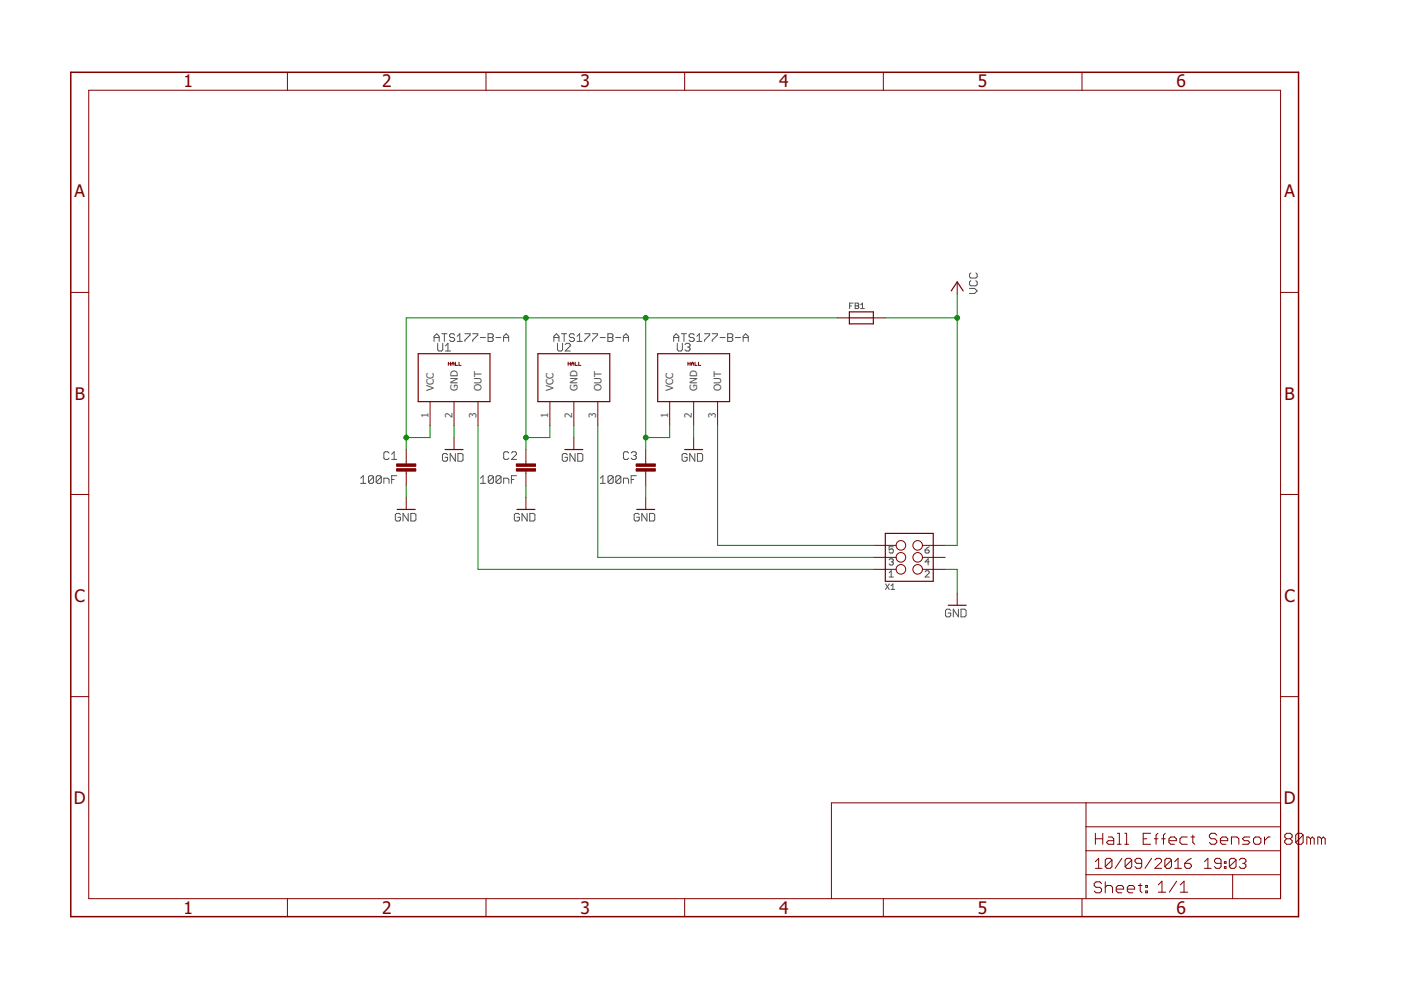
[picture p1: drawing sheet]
<?xml version="1.0" encoding="utf-8"?>
<!DOCTYPE eagle SYSTEM "eagle.dtd">
<!--
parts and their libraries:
SparkFun-Connectors: Licensing: Creative Commons ShareAlike 4.0 International - https://creativecommons.org/licenses/by-sa/4.0
-->
<eagle version="7.2.0">
<drawing>
<settings>
<setting alwaysvectorfont="no"/>
<setting verticaltext="up"/>
</settings>
<grid distance="0.1" unitdist="inch" unit="inch" style="lines" multiple="1" display="no" altdistance="0.01" altunitdist="inch" altunit="inch"/>
<schematic xreflabel="%F%N/%S.%C%R" xrefpart="/%S.%C%R">
<libraries>
<library name="frames">
<symbols>
<symbol name="A4L-LOC">
<wire x1="256.54" y1="3.81" x2="256.54" y2="8.89" width="0.1016" layer="94"/>
<wire x1="256.54" y1="8.89" x2="256.54" y2="13.97" width="0.1016" layer="94"/>
<wire x1="256.54" y1="13.97" x2="256.54" y2="19.05" width="0.1016" layer="94"/>
<wire x1="256.54" y1="19.05" x2="256.54" y2="24.13" width="0.1016" layer="94"/>
<wire x1="161.29" y1="3.81" x2="161.29" y2="24.13" width="0.1016" layer="94"/>
<wire x1="161.29" y1="24.13" x2="215.265" y2="24.13" width="0.1016" layer="94"/>
<wire x1="215.265" y1="24.13" x2="256.54" y2="24.13" width="0.1016" layer="94"/>
<wire x1="246.38" y1="3.81" x2="246.38" y2="8.89" width="0.1016" layer="94"/>
<wire x1="246.38" y1="8.89" x2="256.54" y2="8.89" width="0.1016" layer="94"/>
<wire x1="246.38" y1="8.89" x2="215.265" y2="8.89" width="0.1016" layer="94"/>
<wire x1="215.265" y1="8.89" x2="215.265" y2="3.81" width="0.1016" layer="94"/>
<wire x1="215.265" y1="8.89" x2="215.265" y2="13.97" width="0.1016" layer="94"/>
<wire x1="215.265" y1="13.97" x2="256.54" y2="13.97" width="0.1016" layer="94"/>
<wire x1="215.265" y1="13.97" x2="215.265" y2="19.05" width="0.1016" layer="94"/>
<wire x1="215.265" y1="19.05" x2="256.54" y2="19.05" width="0.1016" layer="94"/>
<wire x1="215.265" y1="19.05" x2="215.265" y2="24.13" width="0.1016" layer="94"/>
<text x="217.17" y="15.24" size="2.54" layer="94" font="vector">&gt;DRAWING_NAME</text>
<text x="217.17" y="10.16" size="2.286" layer="94" font="vector">&gt;LAST_DATE_TIME</text>
<text x="230.505" y="5.08" size="2.54" layer="94" font="vector">&gt;SHEET</text>
<text x="216.916" y="4.953" size="2.54" layer="94" font="vector">Sheet:</text>
<frame x1="0" y1="0" x2="260.35" y2="179.07" columns="6" rows="4" layer="94"/>
</symbol>
</symbols>
<devicesets>
<deviceset name="A4L-LOC" prefix="FRAME" uservalue="yes">
<gates>
<gate name="G$1" symbol="A4L-LOC" x="0" y="0"/>
</gates>
<devices>
<device name="">
<technologies>
<technology name=""/>
</technologies>
</device>
</devices>
</deviceset>
</devicesets>
</library>
<library name="rcl">
<symbols>
<symbol name="C-EU">
<wire x1="0" y1="0" x2="0" y2="-0.508" width="0.1524" layer="94"/>
<wire x1="0" y1="-2.54" x2="0" y2="-2.032" width="0.1524" layer="94"/>
<text x="1.524" y="0.381" size="1.778" layer="95">&gt;NAME</text>
<text x="1.524" y="-4.699" size="1.778" layer="96">&gt;VALUE</text>
<rectangle x1="-2.032" y1="-2.032" x2="2.032" y2="-1.524" layer="94"/>
<rectangle x1="-2.032" y1="-1.016" x2="2.032" y2="-0.508" layer="94"/>
<pin name="1" x="0" y="2.54" visible="off" length="short" direction="pas" swaplevel="1" rot="R270"/>
<pin name="2" x="0" y="-5.08" visible="off" length="short" direction="pas" swaplevel="1" rot="R90"/>
</symbol>
</symbols>
<devicesets>
<deviceset name="C-EU" prefix="C" uservalue="yes">
<gates>
<gate name="G$1" symbol="C-EU" x="0" y="0"/>
</gates>
<devices>
<device name="C0402" package="C0402">
<connects>
<connect gate="G$1" pin="1" pad="1"/>
<connect gate="G$1" pin="2" pad="2"/>
</connects>
<technologies>
<technology name=""/>
</technologies>
</device>
<device name="C0504" package="C0504">
<connects>
<connect gate="G$1" pin="1" pad="1"/>
<connect gate="G$1" pin="2" pad="2"/>
</connects>
<technologies>
<technology name=""/>
</technologies>
</device>
<device name="C0603" package="C0603">
<connects>
<connect gate="G$1" pin="1" pad="1"/>
<connect gate="G$1" pin="2" pad="2"/>
</connects>
<technologies>
<technology name=""/>
</technologies>
</device>
<device name="C0805" package="C0805">
<connects>
<connect gate="G$1" pin="1" pad="1"/>
<connect gate="G$1" pin="2" pad="2"/>
</connects>
<technologies>
<technology name=""/>
</technologies>
</device>
<device name="C1005" package="C1005">
<connects>
<connect gate="G$1" pin="1" pad="1"/>
<connect gate="G$1" pin="2" pad="2"/>
</connects>
<technologies>
<technology name=""/>
</technologies>
</device>
<device name="C1206" package="C1206">
<connects>
<connect gate="G$1" pin="1" pad="1"/>
<connect gate="G$1" pin="2" pad="2"/>
</connects>
<technologies>
<technology name=""/>
</technologies>
</device>
<device name="C1210" package="C1210">
<connects>
<connect gate="G$1" pin="1" pad="1"/>
<connect gate="G$1" pin="2" pad="2"/>
</connects>
<technologies>
<technology name=""/>
</technologies>
</device>
<device name="C1310" package="C1310">
<connects>
<connect gate="G$1" pin="1" pad="1"/>
<connect gate="G$1" pin="2" pad="2"/>
</connects>
<technologies>
<technology name=""/>
</technologies>
</device>
<device name="C1608" package="C1608">
<connects>
<connect gate="G$1" pin="1" pad="1"/>
<connect gate="G$1" pin="2" pad="2"/>
</connects>
<technologies>
<technology name=""/>
</technologies>
</device>
<device name="C1812" package="C1812">
<connects>
<connect gate="G$1" pin="1" pad="1"/>
<connect gate="G$1" pin="2" pad="2"/>
</connects>
<technologies>
<technology name=""/>
</technologies>
</device>
<device name="C1825" package="C1825">
<connects>
<connect gate="G$1" pin="1" pad="1"/>
<connect gate="G$1" pin="2" pad="2"/>
</connects>
<technologies>
<technology name=""/>
</technologies>
</device>
<device name="C2012" package="C2012">
<connects>
<connect gate="G$1" pin="1" pad="1"/>
<connect gate="G$1" pin="2" pad="2"/>
</connects>
<technologies>
<technology name=""/>
</technologies>
</device>
<device name="C3216" package="C3216">
<connects>
<connect gate="G$1" pin="1" pad="1"/>
<connect gate="G$1" pin="2" pad="2"/>
</connects>
<technologies>
<technology name=""/>
</technologies>
</device>
<device name="C3225" package="C3225">
<connects>
<connect gate="G$1" pin="1" pad="1"/>
<connect gate="G$1" pin="2" pad="2"/>
</connects>
<technologies>
<technology name=""/>
</technologies>
</device>
<device name="C4532" package="C4532">
<connects>
<connect gate="G$1" pin="1" pad="1"/>
<connect gate="G$1" pin="2" pad="2"/>
</connects>
<technologies>
<technology name=""/>
</technologies>
</device>
<device name="C4564" package="C4564">
<connects>
<connect gate="G$1" pin="1" pad="1"/>
<connect gate="G$1" pin="2" pad="2"/>
</connects>
<technologies>
<technology name=""/>
</technologies>
</device>
<device name="025-024X044" package="C025-024X044">
<connects>
<connect gate="G$1" pin="1" pad="1"/>
<connect gate="G$1" pin="2" pad="2"/>
</connects>
<technologies>
<technology name=""/>
</technologies>
</device>
<device name="025-025X050" package="C025-025X050">
<connects>
<connect gate="G$1" pin="1" pad="1"/>
<connect gate="G$1" pin="2" pad="2"/>
</connects>
<technologies>
<technology name=""/>
</technologies>
</device>
<device name="025-030X050" package="C025-030X050">
<connects>
<connect gate="G$1" pin="1" pad="1"/>
<connect gate="G$1" pin="2" pad="2"/>
</connects>
<technologies>
<technology name=""/>
</technologies>
</device>
<device name="025-040X050" package="C025-040X050">
<connects>
<connect gate="G$1" pin="1" pad="1"/>
<connect gate="G$1" pin="2" pad="2"/>
</connects>
<technologies>
<technology name=""/>
</technologies>
</device>
<device name="025-050X050" package="C025-050X050">
<connects>
<connect gate="G$1" pin="1" pad="1"/>
<connect gate="G$1" pin="2" pad="2"/>
</connects>
<technologies>
<technology name=""/>
</technologies>
</device>
<device name="025-060X050" package="C025-060X050">
<connects>
<connect gate="G$1" pin="1" pad="1"/>
<connect gate="G$1" pin="2" pad="2"/>
</connects>
<technologies>
<technology name=""/>
</technologies>
</device>
<device name="C025_050-024X070" package="C025_050-024X070">
<connects>
<connect gate="G$1" pin="1" pad="1"/>
<connect gate="G$1" pin="2" pad="2"/>
</connects>
<technologies>
<technology name=""/>
</technologies>
</device>
<device name="025_050-025X075" package="C025_050-025X075">
<connects>
<connect gate="G$1" pin="1" pad="1"/>
<connect gate="G$1" pin="2" pad="2"/>
</connects>
<technologies>
<technology name=""/>
</technologies>
</device>
<device name="025_050-035X075" package="C025_050-035X075">
<connects>
<connect gate="G$1" pin="1" pad="1"/>
<connect gate="G$1" pin="2" pad="2"/>
</connects>
<technologies>
<technology name=""/>
</technologies>
</device>
<device name="025_050-045X075" package="C025_050-045X075">
<connects>
<connect gate="G$1" pin="1" pad="1"/>
<connect gate="G$1" pin="2" pad="2"/>
</connects>
<technologies>
<technology name=""/>
</technologies>
</device>
<device name="025_050-055X075" package="C025_050-055X075">
<connects>
<connect gate="G$1" pin="1" pad="1"/>
<connect gate="G$1" pin="2" pad="2"/>
</connects>
<technologies>
<technology name=""/>
</technologies>
</device>
<device name="050-024X044" package="C050-024X044">
<connects>
<connect gate="G$1" pin="1" pad="1"/>
<connect gate="G$1" pin="2" pad="2"/>
</connects>
<technologies>
<technology name=""/>
</technologies>
</device>
<device name="050-025X075" package="C050-025X075">
<connects>
<connect gate="G$1" pin="1" pad="1"/>
<connect gate="G$1" pin="2" pad="2"/>
</connects>
<technologies>
<technology name=""/>
</technologies>
</device>
<device name="050-045X075" package="C050-045X075">
<connects>
<connect gate="G$1" pin="1" pad="1"/>
<connect gate="G$1" pin="2" pad="2"/>
</connects>
<technologies>
<technology name=""/>
</technologies>
</device>
<device name="050-030X075" package="C050-030X075">
<connects>
<connect gate="G$1" pin="1" pad="1"/>
<connect gate="G$1" pin="2" pad="2"/>
</connects>
<technologies>
<technology name=""/>
</technologies>
</device>
<device name="050-050X075" package="C050-050X075">
<connects>
<connect gate="G$1" pin="1" pad="1"/>
<connect gate="G$1" pin="2" pad="2"/>
</connects>
<technologies>
<technology name=""/>
</technologies>
</device>
<device name="050-055X075" package="C050-055X075">
<connects>
<connect gate="G$1" pin="1" pad="1"/>
<connect gate="G$1" pin="2" pad="2"/>
</connects>
<technologies>
<technology name=""/>
</technologies>
</device>
<device name="050-075X075" package="C050-075X075">
<connects>
<connect gate="G$1" pin="1" pad="1"/>
<connect gate="G$1" pin="2" pad="2"/>
</connects>
<technologies>
<technology name=""/>
</technologies>
</device>
<device name="050H075X075" package="C050H075X075">
<connects>
<connect gate="G$1" pin="1" pad="1"/>
<connect gate="G$1" pin="2" pad="2"/>
</connects>
<technologies>
<technology name=""/>
</technologies>
</device>
<device name="075-032X103" package="C075-032X103">
<connects>
<connect gate="G$1" pin="1" pad="1"/>
<connect gate="G$1" pin="2" pad="2"/>
</connects>
<technologies>
<technology name=""/>
</technologies>
</device>
<device name="075-042X103" package="C075-042X103">
<connects>
<connect gate="G$1" pin="1" pad="1"/>
<connect gate="G$1" pin="2" pad="2"/>
</connects>
<technologies>
<technology name=""/>
</technologies>
</device>
<device name="075-052X106" package="C075-052X106">
<connects>
<connect gate="G$1" pin="1" pad="1"/>
<connect gate="G$1" pin="2" pad="2"/>
</connects>
<technologies>
<technology name=""/>
</technologies>
</device>
<device name="102-043X133" package="C102-043X133">
<connects>
<connect gate="G$1" pin="1" pad="1"/>
<connect gate="G$1" pin="2" pad="2"/>
</connects>
<technologies>
<technology name=""/>
</technologies>
</device>
<device name="102-054X133" package="C102-054X133">
<connects>
<connect gate="G$1" pin="1" pad="1"/>
<connect gate="G$1" pin="2" pad="2"/>
</connects>
<technologies>
<technology name=""/>
</technologies>
</device>
<device name="102-064X133" package="C102-064X133">
<connects>
<connect gate="G$1" pin="1" pad="1"/>
<connect gate="G$1" pin="2" pad="2"/>
</connects>
<technologies>
<technology name=""/>
</technologies>
</device>
<device name="102_152-062X184" package="C102_152-062X184">
<connects>
<connect gate="G$1" pin="1" pad="1"/>
<connect gate="G$1" pin="2" pad="2"/>
</connects>
<technologies>
<technology name=""/>
</technologies>
</device>
<device name="150-054X183" package="C150-054X183">
<connects>
<connect gate="G$1" pin="1" pad="1"/>
<connect gate="G$1" pin="2" pad="2"/>
</connects>
<technologies>
<technology name=""/>
</technologies>
</device>
<device name="150-064X183" package="C150-064X183">
<connects>
<connect gate="G$1" pin="1" pad="1"/>
<connect gate="G$1" pin="2" pad="2"/>
</connects>
<technologies>
<technology name=""/>
</technologies>
</device>
<device name="150-072X183" package="C150-072X183">
<connects>
<connect gate="G$1" pin="1" pad="1"/>
<connect gate="G$1" pin="2" pad="2"/>
</connects>
<technologies>
<technology name=""/>
</technologies>
</device>
<device name="150-084X183" package="C150-084X183">
<connects>
<connect gate="G$1" pin="1" pad="1"/>
<connect gate="G$1" pin="2" pad="2"/>
</connects>
<technologies>
<technology name=""/>
</technologies>
</device>
<device name="150-091X182" package="C150-091X182">
<connects>
<connect gate="G$1" pin="1" pad="1"/>
<connect gate="G$1" pin="2" pad="2"/>
</connects>
<technologies>
<technology name=""/>
</technologies>
</device>
<device name="225-062X268" package="C225-062X268">
<connects>
<connect gate="G$1" pin="1" pad="1"/>
<connect gate="G$1" pin="2" pad="2"/>
</connects>
<technologies>
<technology name=""/>
</technologies>
</device>
<device name="225-074X268" package="C225-074X268">
<connects>
<connect gate="G$1" pin="1" pad="1"/>
<connect gate="G$1" pin="2" pad="2"/>
</connects>
<technologies>
<technology name=""/>
</technologies>
</device>
<device name="225-087X268" package="C225-087X268">
<connects>
<connect gate="G$1" pin="1" pad="1"/>
<connect gate="G$1" pin="2" pad="2"/>
</connects>
<technologies>
<technology name=""/>
</technologies>
</device>
<device name="225-108X268" package="C225-108X268">
<connects>
<connect gate="G$1" pin="1" pad="1"/>
<connect gate="G$1" pin="2" pad="2"/>
</connects>
<technologies>
<technology name=""/>
</technologies>
</device>
<device name="225-113X268" package="C225-113X268">
<connects>
<connect gate="G$1" pin="1" pad="1"/>
<connect gate="G$1" pin="2" pad="2"/>
</connects>
<technologies>
<technology name=""/>
</technologies>
</device>
<device name="275-093X316" package="C275-093X316">
<connects>
<connect gate="G$1" pin="1" pad="1"/>
<connect gate="G$1" pin="2" pad="2"/>
</connects>
<technologies>
<technology name=""/>
</technologies>
</device>
<device name="275-113X316" package="C275-113X316">
<connects>
<connect gate="G$1" pin="1" pad="1"/>
<connect gate="G$1" pin="2" pad="2"/>
</connects>
<technologies>
<technology name=""/>
</technologies>
</device>
<device name="275-134X316" package="C275-134X316">
<connects>
<connect gate="G$1" pin="1" pad="1"/>
<connect gate="G$1" pin="2" pad="2"/>
</connects>
<technologies>
<technology name=""/>
</technologies>
</device>
<device name="275-205X316" package="C275-205X316">
<connects>
<connect gate="G$1" pin="1" pad="1"/>
<connect gate="G$1" pin="2" pad="2"/>
</connects>
<technologies>
<technology name=""/>
</technologies>
</device>
<device name="325-137X374" package="C325-137X374">
<connects>
<connect gate="G$1" pin="1" pad="1"/>
<connect gate="G$1" pin="2" pad="2"/>
</connects>
<technologies>
<technology name=""/>
</technologies>
</device>
<device name="325-162X374" package="C325-162X374">
<connects>
<connect gate="G$1" pin="1" pad="1"/>
<connect gate="G$1" pin="2" pad="2"/>
</connects>
<technologies>
<technology name=""/>
</technologies>
</device>
<device name="325-182X374" package="C325-182X374">
<connects>
<connect gate="G$1" pin="1" pad="1"/>
<connect gate="G$1" pin="2" pad="2"/>
</connects>
<technologies>
<technology name=""/>
</technologies>
</device>
<device name="375-192X418" package="C375-192X418">
<connects>
<connect gate="G$1" pin="1" pad="1"/>
<connect gate="G$1" pin="2" pad="2"/>
</connects>
<technologies>
<technology name=""/>
</technologies>
</device>
<device name="375-203X418" package="C375-203X418">
<connects>
<connect gate="G$1" pin="1" pad="1"/>
<connect gate="G$1" pin="2" pad="2"/>
</connects>
<technologies>
<technology name=""/>
</technologies>
</device>
<device name="050-035X075" package="C050-035X075">
<connects>
<connect gate="G$1" pin="1" pad="1"/>
<connect gate="G$1" pin="2" pad="2"/>
</connects>
<technologies>
<technology name=""/>
</technologies>
</device>
<device name="375-155X418" package="C375-155X418">
<connects>
<connect gate="G$1" pin="1" pad="1"/>
<connect gate="G$1" pin="2" pad="2"/>
</connects>
<technologies>
<technology name=""/>
</technologies>
</device>
<device name="075-063X106" package="C075-063X106">
<connects>
<connect gate="G$1" pin="1" pad="1"/>
<connect gate="G$1" pin="2" pad="2"/>
</connects>
<technologies>
<technology name=""/>
</technologies>
</device>
<device name="275-154X316" package="C275-154X316">
<connects>
<connect gate="G$1" pin="1" pad="1"/>
<connect gate="G$1" pin="2" pad="2"/>
</connects>
<technologies>
<technology name=""/>
</technologies>
</device>
<device name="275-173X316" package="C275-173X316">
<connects>
<connect gate="G$1" pin="1" pad="1"/>
<connect gate="G$1" pin="2" pad="2"/>
</connects>
<technologies>
<technology name=""/>
</technologies>
</device>
<device name="C0402K" package="C0402K">
<connects>
<connect gate="G$1" pin="1" pad="1"/>
<connect gate="G$1" pin="2" pad="2"/>
</connects>
<technologies>
<technology name=""/>
</technologies>
</device>
<device name="C0603K" package="C0603K">
<connects>
<connect gate="G$1" pin="1" pad="1"/>
<connect gate="G$1" pin="2" pad="2"/>
</connects>
<technologies>
<technology name=""/>
</technologies>
</device>
<device name="C0805K" package="C0805K">
<connects>
<connect gate="G$1" pin="1" pad="1"/>
<connect gate="G$1" pin="2" pad="2"/>
</connects>
<technologies>
<technology name=""/>
</technologies>
</device>
<device name="C1206K" package="C1206K">
<connects>
<connect gate="G$1" pin="1" pad="1"/>
<connect gate="G$1" pin="2" pad="2"/>
</connects>
<technologies>
<technology name=""/>
</technologies>
</device>
<device name="C1210K" package="C1210K">
<connects>
<connect gate="G$1" pin="1" pad="1"/>
<connect gate="G$1" pin="2" pad="2"/>
</connects>
<technologies>
<technology name=""/>
</technologies>
</device>
<device name="C1812K" package="C1812K">
<connects>
<connect gate="G$1" pin="1" pad="1"/>
<connect gate="G$1" pin="2" pad="2"/>
</connects>
<technologies>
<technology name=""/>
</technologies>
</device>
<device name="C1825K" package="C1825K">
<connects>
<connect gate="G$1" pin="1" pad="1"/>
<connect gate="G$1" pin="2" pad="2"/>
</connects>
<technologies>
<technology name=""/>
</technologies>
</device>
<device name="C2220K" package="C2220K">
<connects>
<connect gate="G$1" pin="1" pad="1"/>
<connect gate="G$1" pin="2" pad="2"/>
</connects>
<technologies>
<technology name=""/>
</technologies>
</device>
<device name="C2225K" package="C2225K">
<connects>
<connect gate="G$1" pin="1" pad="1"/>
<connect gate="G$1" pin="2" pad="2"/>
</connects>
<technologies>
<technology name=""/>
</technologies>
</device>
<device name="HPC0201" package="HPC0201">
<connects>
<connect gate="G$1" pin="1" pad="1"/>
<connect gate="G$1" pin="2" pad="2"/>
</connects>
<technologies>
<technology name=""/>
</technologies>
</device>
<device name="C0201" package="C0201">
<connects>
<connect gate="G$1" pin="1" pad="1"/>
<connect gate="G$1" pin="2" pad="2"/>
</connects>
<technologies>
<technology name=""/>
</technologies>
</device>
</devices>
</deviceset>
</devicesets>
</library>
<library name="supply1">
<symbols>
<symbol name="GND">
<wire x1="-1.905" y1="0" x2="1.905" y2="0" width="0.254" layer="94"/>
<text x="-2.54" y="-2.54" size="1.778" layer="96">&gt;VALUE</text>
<pin name="GND" x="0" y="2.54" visible="off" length="short" direction="sup" rot="R270"/>
</symbol>
<symbol name="VCC">
<wire x1="1.27" y1="-1.905" x2="0" y2="0" width="0.254" layer="94"/>
<wire x1="0" y1="0" x2="-1.27" y2="-1.905" width="0.254" layer="94"/>
<text x="-2.54" y="-2.54" size="1.778" layer="96" rot="R90">&gt;VALUE</text>
<pin name="VCC" x="0" y="-2.54" visible="off" length="short" direction="sup" rot="R90"/>
</symbol>
</symbols>
<devicesets>
<deviceset name="GND" prefix="GND">
<gates>
<gate name="1" symbol="GND" x="0" y="0"/>
</gates>
<devices>
<device name="">
<technologies>
<technology name=""/>
</technologies>
</device>
</devices>
</deviceset>
<deviceset name="VCC" prefix="P+">
<gates>
<gate name="VCC" symbol="VCC" x="0" y="0"/>
</gates>
<devices>
<device name="">
<technologies>
<technology name=""/>
</technologies>
</device>
</devices>
</deviceset>
</devicesets>
</library>
<library name="charleses_parts_bin">
<symbols>
<symbol name="HALL">
<wire x1="-7.62" y1="5.08" x2="-7.62" y2="-5.08" width="0.254" layer="94"/>
<wire x1="-7.62" y1="-5.08" x2="7.62" y2="-5.08" width="0.254" layer="94"/>
<wire x1="7.62" y1="-5.08" x2="7.62" y2="5.08" width="0.254" layer="94"/>
<wire x1="7.62" y1="5.08" x2="-7.62" y2="5.08" width="0.254" layer="94"/>
<text x="-1.27" y="2.54" size="0.8128" layer="94" ratio="15">HALL</text>
<text x="-3.556" y="5.588" size="1.778" layer="95">&gt;NAME</text>
<text x="-4.318" y="7.62" size="1.778" layer="96">&gt;VALUE</text>
<pin name="VCC" x="-5.08" y="-10.16" length="middle" rot="R90"/>
<pin name="GND" x="0" y="-10.16" length="middle" rot="R90"/>
<pin name="OUT" x="5.08" y="-10.16" length="middle" rot="R90"/>
</symbol>
</symbols>
<devicesets>
<deviceset name="HALL" prefix="H">
<gates>
<gate name="G$1" symbol="HALL" x="0" y="0"/>
</gates>
<devices>
<device name="3-SIP" package="3PINS1,27">
<connects>
<connect gate="G$1" pin="GND" pad="2"/>
<connect gate="G$1" pin="OUT" pad="3"/>
<connect gate="G$1" pin="VCC" pad="1"/>
</connects>
<technologies>
<technology name=""/>
</technologies>
</device>
</devices>
</deviceset>
</devicesets>
</library>
<library name="SparkFun-Connectors">
<symbols>
<symbol name="M03X2">
<wire x1="-5.08" y1="5.08" x2="5.08" y2="5.08" width="0.254" layer="94"/>
<wire x1="5.08" y1="5.08" x2="5.08" y2="2.54" width="0.254" layer="94"/>
<wire x1="5.08" y1="2.54" x2="5.08" y2="0" width="0.254" layer="94"/>
<wire x1="5.08" y1="0" x2="5.08" y2="-2.54" width="0.254" layer="94"/>
<wire x1="5.08" y1="-2.54" x2="5.08" y2="-5.08" width="0.254" layer="94"/>
<wire x1="5.08" y1="-5.08" x2="-5.08" y2="-5.08" width="0.254" layer="94"/>
<wire x1="-5.08" y1="-5.08" x2="-5.08" y2="-2.54" width="0.254" layer="94"/>
<pin name="1" x="-7.62" y="2.54" visible="off" length="short"/>
<pin name="3" x="-7.62" y="0" visible="off" length="short"/>
<pin name="5" x="-7.62" y="-2.54" visible="off" length="short"/>
<pin name="6" x="7.62" y="-2.54" visible="off" length="short" rot="R180"/>
<pin name="4" x="7.62" y="0" visible="off" length="short" rot="R180"/>
<pin name="2" x="7.62" y="2.54" visible="off" length="short" rot="R180"/>
<text x="-5.08" y="5.588" size="1.27" layer="95">&gt;NAME</text>
<text x="-5.08" y="-7.112" size="1.27" layer="96">&gt;VALUE</text>
<circle x="-1.778" y="2.54" radius="1.016" width="0.1524" layer="94"/>
<circle x="1.778" y="2.54" radius="1.016" width="0.1524" layer="94"/>
<circle x="1.778" y="0" radius="1.016" width="0.1524" layer="94"/>
<circle x="1.778" y="-2.54" radius="1.016" width="0.1524" layer="94"/>
<circle x="-1.778" y="-2.54" radius="1.016" width="0.1524" layer="94"/>
<circle x="-1.778" y="0" radius="1.016" width="0.1524" layer="94"/>
<wire x1="-5.08" y1="-2.54" x2="-5.08" y2="0" width="0.254" layer="94"/>
<wire x1="-5.08" y1="0" x2="-5.08" y2="2.54" width="0.254" layer="94"/>
<wire x1="-5.08" y1="2.54" x2="-5.08" y2="5.08" width="0.254" layer="94"/>
<wire x1="-5.08" y1="2.54" x2="-2.794" y2="2.54" width="0.1524" layer="94"/>
<wire x1="-5.08" y1="0" x2="-2.794" y2="0" width="0.1524" layer="94"/>
<wire x1="-5.08" y1="-2.54" x2="-2.794" y2="-2.54" width="0.1524" layer="94"/>
<wire x1="5.08" y1="-2.54" x2="2.794" y2="-2.54" width="0.1524" layer="94"/>
<wire x1="5.08" y1="0" x2="2.794" y2="0" width="0.1524" layer="94"/>
<wire x1="5.08" y1="2.54" x2="2.794" y2="2.54" width="0.1524" layer="94"/>
<text x="-4.318" y="2.794" size="1.4224" layer="95">1</text>
<text x="3.302" y="2.794" size="1.4224" layer="95">2</text>
<text x="-4.318" y="0.254" size="1.4224" layer="95">3</text>
<text x="3.302" y="0.254" size="1.4224" layer="95">4</text>
<text x="-4.318" y="-2.286" size="1.4224" layer="95">5</text>
<text x="3.302" y="-2.286" size="1.4224" layer="95">6</text>
</symbol>
</symbols>
<devicesets>
<deviceset name="M03X2" prefix="JP" uservalue="yes">
<gates>
<gate name="G$1" symbol="M03X2" x="0" y="0"/>
</gates>
<devices>
<device name="SHROUD" package="2X3-SHROUDED">
<connects>
<connect gate="G$1" pin="1" pad="1"/>
<connect gate="G$1" pin="2" pad="2"/>
<connect gate="G$1" pin="3" pad="3"/>
<connect gate="G$1" pin="4" pad="4"/>
<connect gate="G$1" pin="5" pad="5"/>
<connect gate="G$1" pin="6" pad="6"/>
</connects>
<technologies>
<technology name="">
<attribute name="PROD_ID" value="CONN-10681"/>
</technology>
</technologies>
</device>
<device name="SMT" package="2X3_SMT_POSTS">
<connects>
<connect gate="G$1" pin="1" pad="1"/>
<connect gate="G$1" pin="2" pad="2"/>
<connect gate="G$1" pin="3" pad="3"/>
<connect gate="G$1" pin="4" pad="4"/>
<connect gate="G$1" pin="5" pad="5"/>
<connect gate="G$1" pin="6" pad="6"/>
</connects>
<technologies>
<technology name="">
<attribute name="PROD_ID" value="CONN-11415"/>
</technology>
</technologies>
</device>
<device name="POGO_PINS" package="2X3_POGO">
<connects>
<connect gate="G$1" pin="1" pad="P$1"/>
<connect gate="G$1" pin="2" pad="P$2"/>
<connect gate="G$1" pin="3" pad="P$3"/>
<connect gate="G$1" pin="4" pad="P$4"/>
<connect gate="G$1" pin="5" pad="P$5"/>
<connect gate="G$1" pin="6" pad="P$6"/>
</connects>
<technologies>
<technology name="">
<attribute name="PROD_ID" value="HW-11044"/>
</technology>
</technologies>
</device>
<device name="2X3_SILK_MALE_PTH" package="2X3">
<connects>
<connect gate="G$1" pin="1" pad="1"/>
<connect gate="G$1" pin="2" pad="2"/>
<connect gate="G$1" pin="3" pad="3"/>
<connect gate="G$1" pin="4" pad="4"/>
<connect gate="G$1" pin="5" pad="5"/>
<connect gate="G$1" pin="6" pad="6"/>
</connects>
<technologies>
<technology name="">
<attribute name="PROD_ID" value="CONN-09701"/>
</technology>
</technologies>
</device>
<device name="NO_SILK" package="2X3-NS">
<connects>
<connect gate="G$1" pin="1" pad="1"/>
<connect gate="G$1" pin="2" pad="2"/>
<connect gate="G$1" pin="3" pad="3"/>
<connect gate="G$1" pin="4" pad="4"/>
<connect gate="G$1" pin="5" pad="5"/>
<connect gate="G$1" pin="6" pad="6"/>
</connects>
<technologies>
<technology name=""/>
</technologies>
</device>
<device name="FEMALE_SMD" package="2X3_SMD">
<connects>
<connect gate="G$1" pin="1" pad="1"/>
<connect gate="G$1" pin="2" pad="2"/>
<connect gate="G$1" pin="3" pad="3"/>
<connect gate="G$1" pin="4" pad="4"/>
<connect gate="G$1" pin="5" pad="5"/>
<connect gate="G$1" pin="6" pad="6"/>
</connects>
<technologies>
<technology name="">
<attribute name="PROD_ID" value="CONN-11290"/>
</technology>
</technologies>
</device>
<device name="" package="2X3_SMD">
<connects>
<connect gate="G$1" pin="1" pad="1"/>
<connect gate="G$1" pin="2" pad="2"/>
<connect gate="G$1" pin="3" pad="3"/>
<connect gate="G$1" pin="4" pad="4"/>
<connect gate="G$1" pin="5" pad="5"/>
<connect gate="G$1" pin="6" pad="6"/>
</connects>
<technologies>
<technology name="">
<attribute name="PROD_ID" value="CONN-11290" constant="no"/>
</technology>
</technologies>
</device>
<device name="FEMALE" package="2X3">
<connects>
<connect gate="G$1" pin="1" pad="1"/>
<connect gate="G$1" pin="2" pad="2"/>
<connect gate="G$1" pin="3" pad="3"/>
<connect gate="G$1" pin="4" pad="4"/>
<connect gate="G$1" pin="5" pad="5"/>
<connect gate="G$1" pin="6" pad="6"/>
</connects>
<technologies>
<technology name="">
<attribute name="PROD_ID" value="CONN-11566"/>
<attribute name="VALUE" value="FEMALE 2x3"/>
</technology>
</technologies>
</device>
</devices>
</deviceset>
</devicesets>
</library>
<library name="microbuilder">
<symbols>
<symbol name="FERRITE">
<wire x1="-2.54" y1="-1.27" x2="-2.54" y2="0" width="0.254" layer="94"/>
<wire x1="-2.54" y1="0" x2="-2.54" y2="1.27" width="0.254" layer="94"/>
<wire x1="-2.54" y1="1.27" x2="2.54" y2="1.27" width="0.254" layer="94"/>
<wire x1="2.54" y1="1.27" x2="2.54" y2="0" width="0.254" layer="94"/>
<wire x1="2.54" y1="0" x2="2.54" y2="-1.27" width="0.254" layer="94"/>
<wire x1="2.54" y1="-1.27" x2="-2.54" y2="-1.27" width="0.254" layer="94"/>
<wire x1="-2.54" y1="0" x2="2.54" y2="0" width="0.254" layer="94"/>
<text x="-2.54" y="1.905" size="1.27" layer="95">&gt;NAME</text>
<text x="-2.54" y="-3.175" size="1.27" layer="95">&gt;VALUE</text>
<pin name="P$1" x="-5.08" y="0" visible="off" length="short"/>
<pin name="P$2" x="5.08" y="0" visible="off" length="short" rot="R180"/>
</symbol>
</symbols>
<devicesets>
<deviceset name="FERRITE" prefix="FB" uservalue="yes">
<gates>
<gate name="G$1" symbol="FERRITE" x="0" y="0"/>
</gates>
<devices>
<device name="" package="0603">
<connects>
<connect gate="G$1" pin="P$1" pad="1"/>
<connect gate="G$1" pin="P$2" pad="2"/>
</connects>
<technologies>
<technology name=""/>
</technologies>
</device>
</devices>
</deviceset>
</devicesets>
</library>
</libraries>
<attributes>
</attributes>
<variantdefs>
</variantdefs>
<classes>
<class number="0" name="default" width="0" drill="0">
</class>
</classes>
<parts>
<part name="FRAME1" library="frames" deviceset="A4L-LOC" device=""/>
<part name="C2" library="rcl" deviceset="C-EU" device="C0603" value="100nF">
<attribute name="MF" value="TDK"/>
<attribute name="MPN" value="CGA3E2X7R1H104K080AA"/>
<attribute name="OC_FARNELL" value="2346967"/>
</part>
<part name="C3" library="rcl" deviceset="C-EU" device="C0603" value="100nF">
<attribute name="MF" value="TDK"/>
<attribute name="MPN" value="CGA3E2X7R1H104K080AA"/>
<attribute name="OC_FARNELL" value="2346967"/>
</part>
<part name="GND1" library="supply1" deviceset="GND" device=""/>
<part name="P+1" library="supply1" deviceset="VCC" device=""/>
<part name="C1" library="rcl" deviceset="C-EU" device="C0603" value="100nF">
<attribute name="MF" value="TDK"/>
<attribute name="MPN" value="CGA3E2X7R1H104K080AA"/>
<attribute name="OC_FARNELL" value="2346967"/>
</part>
<part name="GND2" library="supply1" deviceset="GND" device=""/>
<part name="GND3" library="supply1" deviceset="GND" device=""/>
<part name="GND5" library="supply1" deviceset="GND" device=""/>
<part name="U1" library="charleses_parts_bin" deviceset="HALL" device="3-SIP" value="ATS177-B-A">
<attribute name="MF" value="ALLEGRO MICROSYSTEMS"/>
<attribute name="MPN" value="A1221LUA-T"/>
<attribute name="OC_FARNELL" value="1791408"/>
</part>
<part name="U2" library="charleses_parts_bin" deviceset="HALL" device="3-SIP" value="ATS177-B-A">
<attribute name="MF" value="ALLEGRO MICROSYSTEMS"/>
<attribute name="MPN" value="A1221LUA-T"/>
<attribute name="OC_FARNELL" value="1791408"/>
</part>
<part name="U3" library="charleses_parts_bin" deviceset="HALL" device="3-SIP" value="ATS177-B-A">
<attribute name="MF" value="ALLEGRO MICROSYSTEMS"/>
<attribute name="MPN" value="A1221LUA-T"/>
<attribute name="OC_FARNELL" value="1791408"/>
</part>
<part name="GND6" library="supply1" deviceset="GND" device=""/>
<part name="GND7" library="supply1" deviceset="GND" device=""/>
<part name="GND8" library="supply1" deviceset="GND" device=""/>
<part name="X1" library="SparkFun-Connectors" deviceset="M03X2" device="POGO_PINS">
<attribute name="MF" value=""/>
<attribute name="MPN" value=""/>
<attribute name="OC_FARNELL" value="unknown"/>
</part>
<part name="FB1" library="microbuilder" deviceset="FERRITE" device="">
<attribute name="MF" value="MURATA"/>
<attribute name="MPN" value="BLM18TG601TN1D"/>
<attribute name="OC_FARNELL" value="1115050"/>
</part>
</parts>
<sheets>
<sheet>
<plain>
</plain>
<instances>
<instance part="FRAME1" gate="G$1" x="0" y="0"/>
<instance part="C2" gate="G$1" x="96.52" y="96.52" rot="MR0">
<attribute name="OC_FARNELL" x="96.52" y="96.52" size="1.778" layer="96" display="off"/>
<attribute name="MF" x="96.52" y="96.52" size="1.778" layer="96" display="off"/>
<attribute name="MPN" x="96.52" y="96.52" size="1.778" layer="96" display="off"/>
</instance>
<instance part="C3" gate="G$1" x="121.92" y="96.52" rot="MR0">
<attribute name="OC_FARNELL" x="121.92" y="96.52" size="1.778" layer="96" display="off"/>
<attribute name="MF" x="121.92" y="96.52" size="1.778" layer="96" display="off"/>
<attribute name="MPN" x="121.92" y="96.52" size="1.778" layer="96" display="off"/>
</instance>
<instance part="GND1" gate="1" x="187.96" y="66.04"/>
<instance part="P+1" gate="VCC" x="187.96" y="134.62" rot="MR0"/>
<instance part="C1" gate="G$1" x="71.12" y="96.52" rot="MR0">
<attribute name="OC_FARNELL" x="71.12" y="96.52" size="1.778" layer="96" display="off"/>
<attribute name="MF" x="71.12" y="96.52" size="1.778" layer="96" display="off"/>
<attribute name="MPN" x="71.12" y="96.52" size="1.778" layer="96" display="off"/>
</instance>
<instance part="GND2" gate="1" x="96.52" y="86.36"/>
<instance part="GND3" gate="1" x="121.92" y="86.36"/>
<instance part="GND5" gate="1" x="71.12" y="86.36" rot="MR0"/>
<instance part="U1" gate="G$1" x="81.28" y="114.3">
<attribute name="OC_FARNELL" x="81.28" y="114.3" size="1.778" layer="96" display="off"/>
<attribute name="MF" x="81.28" y="114.3" size="1.778" layer="96" display="off"/>
<attribute name="MPN" x="81.28" y="114.3" size="1.778" layer="96" display="off"/>
</instance>
<instance part="U2" gate="G$1" x="106.68" y="114.3">
<attribute name="OC_FARNELL" x="106.68" y="114.3" size="1.778" layer="96" display="off"/>
<attribute name="MF" x="106.68" y="114.3" size="1.778" layer="96" display="off"/>
<attribute name="MPN" x="106.68" y="114.3" size="1.778" layer="96" display="off"/>
</instance>
<instance part="U3" gate="G$1" x="132.08" y="114.3">
<attribute name="OC_FARNELL" x="132.08" y="114.3" size="1.778" layer="96" display="off"/>
<attribute name="MF" x="132.08" y="114.3" size="1.778" layer="96" display="off"/>
<attribute name="MPN" x="132.08" y="114.3" size="1.778" layer="96" display="off"/>
</instance>
<instance part="GND6" gate="1" x="81.28" y="99.06"/>
<instance part="GND7" gate="1" x="106.68" y="99.06"/>
<instance part="GND8" gate="1" x="132.08" y="99.06"/>
<instance part="X1" gate="G$1" x="177.8" y="76.2" rot="MR180">
<attribute name="OC_FARNELL" x="177.8" y="76.2" size="1.778" layer="96" display="off"/>
<attribute name="MF" x="177.8" y="76.2" size="1.778" layer="96" display="off"/>
<attribute name="MPN" x="177.8" y="76.2" size="1.778" layer="96" display="off"/>
</instance>
<instance part="FB1" gate="G$1" x="167.64" y="127">
<attribute name="OC_FARNELL" x="167.64" y="127" size="1.778" layer="96" display="off"/>
<attribute name="MF" x="167.64" y="127" size="1.778" layer="96" display="off"/>
<attribute name="MPN" x="167.64" y="127" size="1.778" layer="96" display="off"/>
</instance>
</instances>
<busses>
</busses>
<nets>
<net name="GND" class="0">
<segment>
<pinref part="C2" gate="G$1" pin="2"/>
<pinref part="GND2" gate="1" pin="GND"/>
<wire x1="96.52" y1="91.44" x2="96.52" y2="88.9" width="0.1524" layer="91"/>
</segment>
<segment>
<pinref part="C3" gate="G$1" pin="2"/>
<pinref part="GND3" gate="1" pin="GND"/>
<wire x1="121.92" y1="91.44" x2="121.92" y2="88.9" width="0.1524" layer="91"/>
</segment>
<segment>
<pinref part="C1" gate="G$1" pin="2"/>
<pinref part="GND5" gate="1" pin="GND"/>
<wire x1="71.12" y1="91.44" x2="71.12" y2="88.9" width="0.1524" layer="91"/>
</segment>
<segment>
<pinref part="GND6" gate="1" pin="GND"/>
<wire x1="81.28" y1="104.14" x2="81.28" y2="101.6" width="0.1524" layer="91"/>
<pinref part="U1" gate="G$1" pin="GND"/>
</segment>
<segment>
<pinref part="GND7" gate="1" pin="GND"/>
<wire x1="106.68" y1="104.14" x2="106.68" y2="101.6" width="0.1524" layer="91"/>
<pinref part="U2" gate="G$1" pin="GND"/>
</segment>
<segment>
<pinref part="GND8" gate="1" pin="GND"/>
<wire x1="132.08" y1="104.14" x2="132.08" y2="101.6" width="0.1524" layer="91"/>
<pinref part="U3" gate="G$1" pin="GND"/>
</segment>
<segment>
<pinref part="GND1" gate="1" pin="GND"/>
<wire x1="187.96" y1="68.58" x2="187.96" y2="73.66" width="0.1524" layer="91"/>
<wire x1="187.96" y1="73.66" x2="185.42" y2="73.66" width="0.1524" layer="91"/>
<pinref part="X1" gate="G$1" pin="2"/>
</segment>
</net>
<net name="VCC" class="0">
<segment>
<pinref part="P+1" gate="VCC" pin="VCC"/>
<wire x1="172.72" y1="127" x2="187.96" y2="127" width="0.1524" layer="91"/>
<wire x1="187.96" y1="127" x2="187.96" y2="132.08" width="0.1524" layer="91"/>
<wire x1="187.96" y1="127" x2="187.96" y2="78.74" width="0.1524" layer="91"/>
<wire x1="187.96" y1="78.74" x2="185.42" y2="78.74" width="0.1524" layer="91"/>
<junction x="187.96" y="127"/>
<pinref part="X1" gate="G$1" pin="6"/>
<pinref part="FB1" gate="G$1" pin="P$2"/>
</segment>
</net>
<net name="VDD" class="0">
<segment>
<pinref part="U1" gate="G$1" pin="VCC"/>
<wire x1="76.2" y1="104.14" x2="76.2" y2="101.6" width="0.1524" layer="91"/>
<wire x1="76.2" y1="101.6" x2="71.12" y2="101.6" width="0.1524" layer="91"/>
<wire x1="71.12" y1="101.6" x2="71.12" y2="127" width="0.1524" layer="91"/>
<pinref part="U2" gate="G$1" pin="VCC"/>
<wire x1="101.6" y1="104.14" x2="101.6" y2="101.6" width="0.1524" layer="91"/>
<wire x1="101.6" y1="101.6" x2="96.52" y2="101.6" width="0.1524" layer="91"/>
<wire x1="96.52" y1="101.6" x2="96.52" y2="127" width="0.1524" layer="91"/>
<wire x1="71.12" y1="127" x2="96.52" y2="127" width="0.1524" layer="91"/>
<pinref part="U3" gate="G$1" pin="VCC"/>
<wire x1="127" y1="104.14" x2="127" y2="101.6" width="0.1524" layer="91"/>
<wire x1="127" y1="101.6" x2="121.92" y2="101.6" width="0.1524" layer="91"/>
<wire x1="121.92" y1="101.6" x2="121.92" y2="127" width="0.1524" layer="91"/>
<wire x1="96.52" y1="127" x2="121.92" y2="127" width="0.1524" layer="91"/>
<junction x="96.52" y="127"/>
<pinref part="C1" gate="G$1" pin="1"/>
<wire x1="71.12" y1="99.06" x2="71.12" y2="101.6" width="0.1524" layer="91"/>
<pinref part="C2" gate="G$1" pin="1"/>
<wire x1="96.52" y1="99.06" x2="96.52" y2="101.6" width="0.1524" layer="91"/>
<pinref part="C3" gate="G$1" pin="1"/>
<wire x1="121.92" y1="99.06" x2="121.92" y2="101.6" width="0.1524" layer="91"/>
<junction x="71.12" y="101.6"/>
<junction x="96.52" y="101.6"/>
<junction x="121.92" y="101.6"/>
<wire x1="121.92" y1="127" x2="162.56" y2="127" width="0.1524" layer="91"/>
<junction x="121.92" y="127"/>
<pinref part="FB1" gate="G$1" pin="P$1"/>
</segment>
</net>
<net name="OUT1" class="0">
<segment>
<pinref part="U1" gate="G$1" pin="OUT"/>
<wire x1="86.36" y1="104.14" x2="86.36" y2="73.66" width="0.1524" layer="91"/>
<wire x1="86.36" y1="73.66" x2="170.18" y2="73.66" width="0.1524" layer="91"/>
<pinref part="X1" gate="G$1" pin="1"/>
</segment>
</net>
<net name="OUT2" class="0">
<segment>
<pinref part="U2" gate="G$1" pin="OUT"/>
<wire x1="111.76" y1="104.14" x2="111.76" y2="76.2" width="0.1524" layer="91"/>
<wire x1="111.76" y1="76.2" x2="170.18" y2="76.2" width="0.1524" layer="91"/>
<pinref part="X1" gate="G$1" pin="3"/>
</segment>
</net>
<net name="OUT3" class="0">
<segment>
<pinref part="U3" gate="G$1" pin="OUT"/>
<wire x1="137.16" y1="104.14" x2="137.16" y2="78.74" width="0.1524" layer="91"/>
<wire x1="137.16" y1="78.74" x2="170.18" y2="78.74" width="0.1524" layer="91"/>
<pinref part="X1" gate="G$1" pin="5"/>
</segment>
</net>
</nets>
</sheet>
</sheets>
</schematic>
</drawing>
</eagle>
